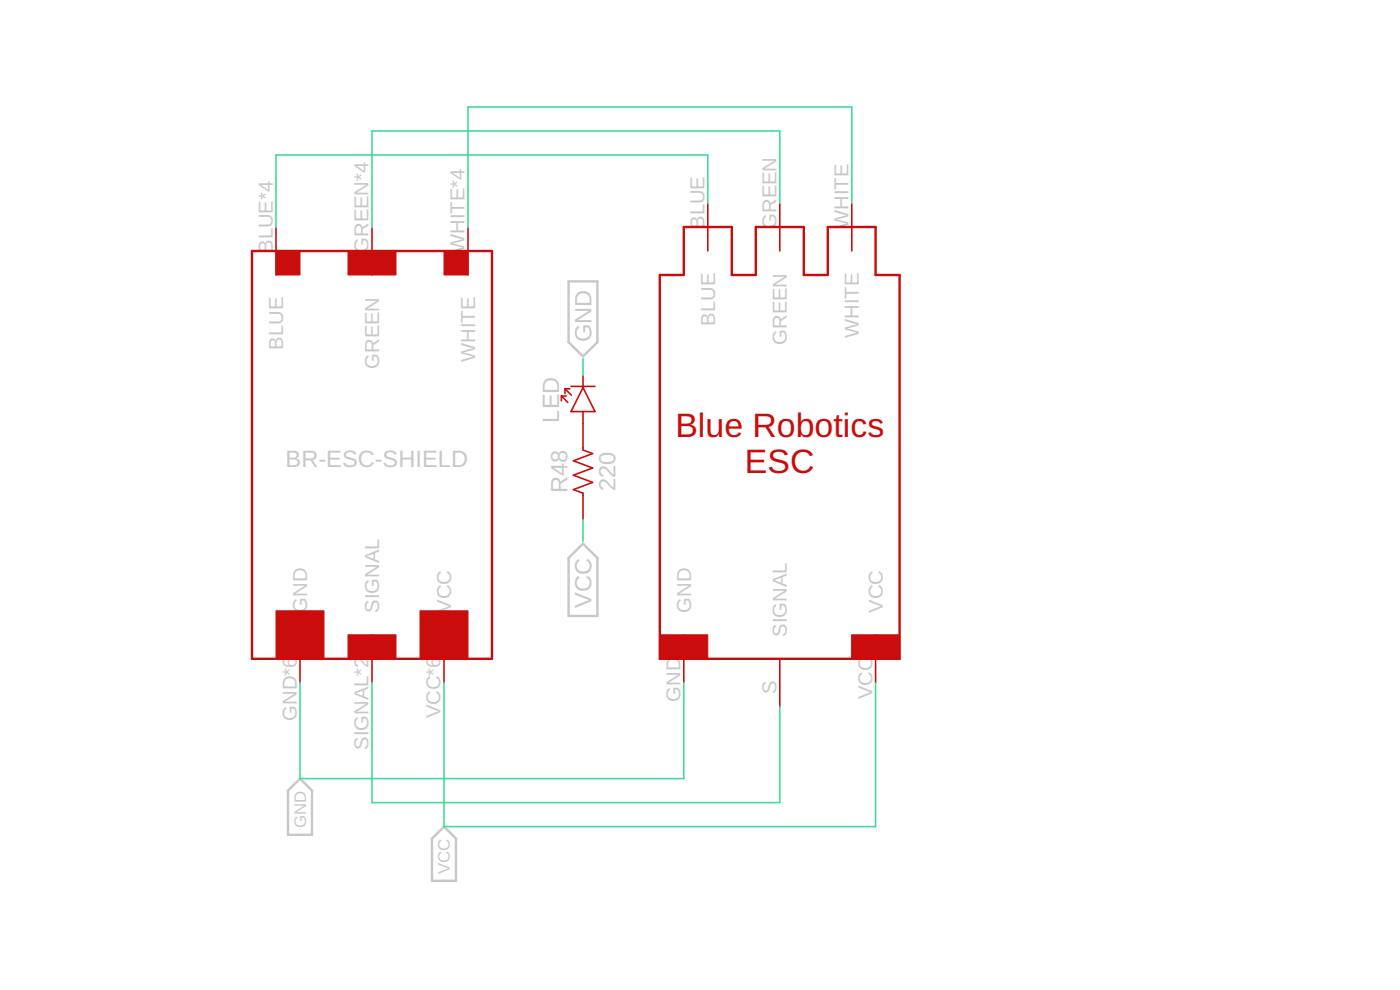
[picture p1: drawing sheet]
<svg xmlns="http://www.w3.org/2000/svg" width="148mm" height="105mm" viewBox="0 0 148 105" stroke-linecap="round" stroke-linejoin="round" font-family="sans-serif">
<path d="M60.2 29.8h3v6.4l-1.5 1.5-1.5-1.5zM61.7 57.5l1.5 1.6v6.1h-3v-6.1zM31.7 82.4l1.3 1.3v4.6h-2.5v-4.6zM47 87.5l1.3 1.3v4.4h-2.6v-4.4z" fill="none" stroke="#c8c8c8" stroke-width=".25"/>
<g fill="#c90d0c" stroke="#c90d0c" stroke-width=".11">
<path d="M69.8 67.2h5.1v2.5h-5.1z"/>
<path d="M90.1 67.2h5.1v2.5h-5.1z"/>
<path d="M29.2 26.6h2.5v2.5h-2.5z"/>
<path d="M47 26.6h2.5v2.5h-2.5z"/>
<path d="M36.8 26.6h5.1v2.5h-5.1z"/>
<path d="M29.2 64.6h5.1v5.1h-5.1z"/>
<path d="M44.4 64.6h5.1v5.1h-5.1z"/>
<path d="M36.8 67.2h5.1v2.5h-5.1z"/>
</g>
<g fill="none" stroke="#c90d0c" stroke-width=".17">
<path d="M29.2 24v5.1M39.4 24v5.1M49.5 24v5.1M61.7 39.8v1.2M74.9 21.5v5.1M82.5 21.5v5.1M90.1 21.5v5.1M59.4 41.9h.5M59.4 41.9v.5M59.4 41.9l.7 .7M59.8 41.1h.5M59.8 41.1v.6"/>
<path d="M59.8 41.1l.7 .7M60.4 40.9h2.6M61.7 43.6v4l1 .4-2 .8 2 .7-2 .8 2 .8-2 .7 1 .4v2.8M61.7 41l1.3 2.6h-2.6zM31.7 67.2v5.1M39.4 67.2v5.1M47 67.2v5.1M72.4 67.2v5.1M82.5 69.7v5.1M92.7 67.2v5.1"/>
</g>
<path d="M26.7 26.6h25.4v43.1h-25.4zM72.4 24h5v5.1h2.6v-5.1h5.1v5.1h2.5v-5.1h5.1v5.1h2.5v40.6h-25.4v-40.6h2.6z" fill="none" stroke="#c90d0c" stroke-width=".25"/>
<path d="M61.7 38v1.8M74.9 21.5v-5.1h-45.7v7.6M82.5 21.5v-7.6h-43.1v10.1M90.1 21.5v-10.2h-40.6v12.7M61.7 55v2.3M31.7 72.3v10.1h40.7v-10.1M39.4 72.3v12.6h43.1v-10.1M47 72.3v15.2h45.7v-15.2" fill="none" stroke="#3ddc97" stroke-width=".17"/>
<g font-size="3.6" fill="#c90d0c">
<text x="71.5" y="46.2">Blue Robotics</text>
<text x="78.8" y="50">ESC</text>
</g>
<g font-size="2.5" fill="#c8c8c8">
<text x="62.6" y="36.2" transform="rotate(-90 62.6 36.2)">GND</text>
<text x="59.2" y="44.7" transform="rotate(-90 59.2 44.7)">LED</text>
<text x="30.2" y="49.4">BR-ESC-SHIELD</text>
<text x="60.1" y="52.2" transform="rotate(-90 60.1 52.2)">R48</text>
<text x="65.1" y="52" transform="rotate(-90 65.1 52)">220</text>
<text x="62.6" y="64.3" transform="rotate(-90 62.6 64.3)">VCC</text>
</g>
<g font-size="2.1" fill="#c8c8c8">
<text x="28.9" y="26.8" transform="rotate(-90 28.9 26.8)">BLUE*4</text>
<text x="39" y="26.8" transform="rotate(-90 39 26.8)">GREEN*4</text>
<text x="49.2" y="26.8" transform="rotate(-90 49.2 26.8)">WHITE*4</text>
<text x="74.6" y="24.2" transform="rotate(-90 74.6 24.2)">BLUE</text>
<text x="82.2" y="24.2" transform="rotate(-90 82.2 24.2)">GREEN</text>
<text x="89.8" y="24.2" transform="rotate(-90 89.8 24.2)">WHITE</text>
<text x="75.7" y="34.5" transform="rotate(-90 75.7 34.5)">BLUE</text>
<text x="90.9" y="35.8" transform="rotate(-90 90.9 35.8)">WHITE</text>
<text x="30" y="37" transform="rotate(-90 30 37)">BLUE</text>
<text x="40.1" y="39" transform="rotate(-90 40.1 39)">GREEN</text>
<text x="50.3" y="38.3" transform="rotate(-90 50.3 38.3)">WHITE</text>
<text x="83.3" y="36.5" transform="rotate(-90 83.3 36.5)">GREEN</text>
<text x="32.5" y="64.8" transform="rotate(-90 32.5 64.8)">GND</text>
<text x="40.1" y="64.8" transform="rotate(-90 40.1 64.8)">SIGNAL</text>
<text x="47.7" y="64.8" transform="rotate(-90 47.7 64.8)">VCC</text>
<text x="73.1" y="64.8" transform="rotate(-90 73.1 64.8)">GND</text>
<text x="93.4" y="64.8" transform="rotate(-90 93.4 64.8)">VCC</text>
<text x="83.3" y="67.4" transform="rotate(-90 83.3 67.4)">SIGNAL</text>
<text x="31.4" y="76.3" transform="rotate(-90 31.4 76.3)">GND*6</text>
<text x="46.6" y="76" transform="rotate(-90 46.6 76)">VCC*6</text>
<text x="72" y="74.3" transform="rotate(-90 72 74.3)">GND</text>
<text x="82.2" y="73.5" transform="rotate(-90 82.2 73.5)">S</text>
<text x="92.3" y="74" transform="rotate(-90 92.3 74)">VCC</text>
<text x="39" y="79.4" transform="rotate(-90 39 79.4)">SIGNAL*2</text>
</g>
<g font-size="1.8" fill="#c8c8c8">
<text x="32.4" y="87.6" transform="rotate(-90 32.4 87.6)">GND</text>
<text x="47.6" y="92.5" transform="rotate(-90 47.6 92.5)">VCC</text>
</g>
</svg>
